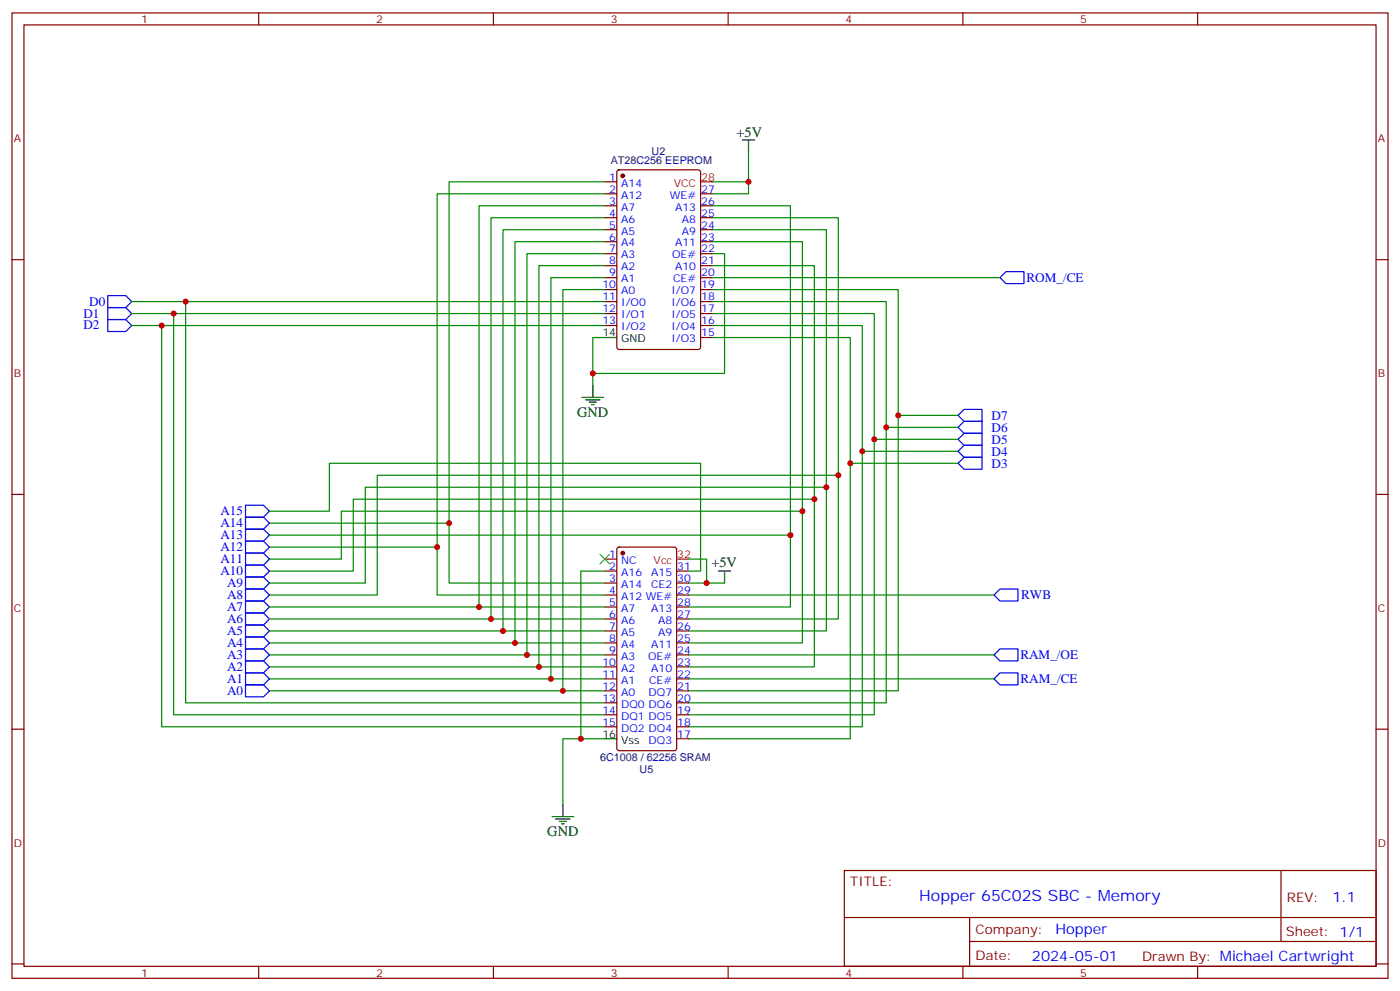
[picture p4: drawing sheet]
<svg xmlns="http://www.w3.org/2000/svg" width="412mm" height="292mm" viewBox="0 0 412 292" stroke-linecap="round" stroke-linejoin="round" font-family="sans-serif">
<g fill="none" stroke="#870000" stroke-width=".35">
<path d="M3.5 3.8h405.4v284.3h-405.4zM7.1 7.3h398.2v277.3h-398.2zM76.2 3.8v3.5M145.3 3.8v3.5M214.5 3.8v3.5M283.6 3.8v3.5M352.8 3.8v3.5M178.2 53.6h3.5M178.2 57.1h3.5M181.9 50.2l.5-.2h23.3l.6 .5 .1 51.7-.5 .7h-23.5l-.7-.4v-51.8zM206.4 57.1h3.5M3.5 76.5h3.6"/>
<path d="M178.2 60.6h3.5M178.2 64.1h3.5M178.2 67.7h3.5M178.2 71.2h3.5M178.2 74.7h3.5M178.2 78.2h3.5M206.4 60.6h3.5M206.4 64.1h3.5M206.4 67.7h3.5M206.4 71.2h3.5M206.4 74.7h3.5M206.4 78.2h3.5"/>
<path d="M405.3 76.5h3.6M178.2 81.8h3.5M178.2 85.3h3.5M178.2 88.8h3.5M178.2 92.4h3.5M178.2 95.9h3.5M206.4 81.8h3.5M206.4 85.3h3.5M206.4 88.8h3.5M206.4 92.4h3.5M206.4 95.9h3.5M206.4 99.4h3.5"/>
<path d="M3.5 145.6h3.6M405.3 145.6h3.6M178.2 164.7h3.5M178.2 168.2h3.5M178.2 171.7h3.5M178.2 175.3h3.5M178.2 178.8h3.5M181.9 161.4l.5-.3h16.2l.7 .5v58.8l-.4 .7h-16.5l-.7-.4v-58.8zM199.3 168.2h3.5M199.3 171.7h3.5M199.3 175.3h3.5M199.3 178.8h3.5"/>
<path d="M178.2 182.3h3.5M178.2 185.8h3.5M178.2 189.4h3.5M178.2 192.9h3.5M178.2 196.4h3.5M178.2 200h3.5M199.3 182.3h3.5M199.3 185.8h3.5M199.3 189.4h3.5M199.3 192.9h3.5M199.3 196.4h3.5M199.3 200h3.5"/>
<path d="M3.5 214.8h3.6M178.2 203.5h3.5M178.2 207h3.5M178.2 210.5h3.5M178.2 214.1h3.5M199.3 203.5h3.5M199.3 207h3.5M199.3 210.5h3.5M199.3 214.1h3.5M199.3 217.6h3.5M405.3 214.8h3.6M248.7 256.4h156.6v28.2h-156.6z"/>
<path d="M377.3 256.4v20.9M248.7 270.2h156.5M285.6 277.3h119.6M285.6 270.2v14.2M3.5 283.9h3.6M76.2 284.6v3.5M145.3 284.6v3.5M214.5 284.6v3.5M283.6 284.6v3.5M352.8 284.6v3.5M405.3 283.9h3.6"/>
</g>
<g fill="none" stroke="#00f" stroke-width=".35">
<path d="M31.7 87.1h5.3l1.8 1.7-1.8 1.8h-5.3zM31.7 90.6h5.3l1.8 1.8-1.8 1.7h-5.3zM31.7 94.1h5.3l1.8 1.8-1.8 1.7h-5.3zM294.6 81.8l1.7-1.8h5.3v3.5h-5.3zM282.2 136.5l1.8-1.8h5.3v3.5h-5.3zM282.2 132.9l1.8-1.7h5.3v3.5h-5.3zM282.2 129.4l1.8-1.8h5.3v3.6h-5.3zM282.2 125.9l1.8-1.8h5.3v3.5h-5.3zM282.2 122.3l1.8-1.7h5.3v3.5h-5.3zM72.3 159.4h5.3l1.8 1.7-1.8 1.8h-5.3zM72.3 155.9h5.3l1.8 1.7-1.8 1.8h-5.3zM72.3 152.3h5.3l1.8 1.8-1.8 1.8h-5.3z"/>
<path d="M72.3 148.8h5.3l1.8 1.8-1.8 1.7h-5.3zM72.3 177h5.3l1.8 1.8-1.8 1.8h-5.3zM72.3 173.5h5.3l1.8 1.8-1.8 1.7h-5.3zM72.3 170h5.3l1.8 1.7-1.8 1.8h-5.3zM72.3 166.4h5.3l1.8 1.8-1.8 1.8h-5.3zM72.3 162.9h5.3l1.8 1.8-1.8 1.7h-5.3zM294.6 173.5h5.3v3.5h-5.3l-1.8-1.7zM72.3 198.2h5.3l1.8 1.8-1.8 1.7h-5.3zM72.3 194.7h5.3l1.8 1.7-1.8 1.8h-5.3zM72.3 191.1h5.3l1.8 1.8-1.8 1.8h-5.3zM72.3 187.6h5.3l1.8 1.8-1.8 1.7h-5.3zM72.3 184.1h5.3l1.8 1.7-1.8 1.8h-5.3z"/>
<path d="M72.3 180.6h5.3l1.8 1.7-1.8 1.8h-5.3zM292.8 200l1.8-1.8h5.3v3.5h-5.3zM292.8 192.9l1.8-1.8h5.3v3.6h-5.3zM72.3 201.7h5.3l1.8 1.8-1.8 1.7h-5.3z"/>
</g>
<g fill="none" stroke="#000" stroke-width=".35">
<path d="M218.7 41.2h3.5M220.5 41.2v3.5M178.2 99.4h3.5M171.4 117.1h6.4M172.5 117.8h4.2M173.6 118.5h2.1M174.3 119.2h.7M174.6 113.5v3.6M211.7 168.2h3.5M213.4 168.2v3.5M178.2 217.6h3.5M165.8 237v3.5"/>
<path d="M162.6 240.5h6.4M163.7 241.2h4.2M164.7 241.9h2.2M165.5 242.6h.7"/>
</g>
<g fill="#870000" stroke="#870000" stroke-width=".35">
<circle cx="183.4" cy="51.8" r=".53"/>
<circle cx="183.4" cy="162.9" r=".53"/>
</g>
<path d="M206.4 53.6h3.5M199.3 164.7h3.5" fill="none" stroke="#f00" stroke-width=".35"/>
<g fill="none" stroke="#008700" stroke-width=".35">
<path d="M178.2 57.1h-49.4v104M178.2 53.6h-45.9v100.5M220.5 44.7v8.9h-10.6M220.5 53.6v3.5h-10.6M178.2 78.2h-19.5v118.2M178.2 74.7h-23v118.2M178.2 71.2h-26.5v118.2M178.2 67.7h-30v118.1M178.2 64.1h-33.6v118.2M178.2 60.6h-37.1v118.2M209.9 60.6h22.9v97M209.9 71.2h26.5v79.4"/>
<path d="M209.9 74.7h3.5v35.3h-38.8M209.9 78.2h30v68.8M209.9 67.7h33.5v75.8M209.9 64.1h37v75.9M38.8 88.8h139.4M38.8 92.4h139.4M38.8 95.9h139.4M47.6 95.9v118.2h130.6M51.2 92.4v118.1h127M54.7 88.8v118.2h123.5M178.2 99.4h-3.6v14.1M178.2 85.3h-12.4v118.2"/>
<path d="M178.2 81.8h-15.9v118.2M209.9 99.4h40.6v37.1h31.7M209.9 85.3h54.7v37M209.9 88.8h51.2v37.1M209.9 92.4h47.6v37M209.9 95.9h44.1v37M209.9 81.8h84.7M250.5 136.5v81.1h-47.7M282.2 132.9h-28.2v81.2h-51.2M282.2 129.4h-24.7v81.1h-54.7M282.2 125.9h-21.1v81.1h-58.3M282.2 122.3h-17.6v81.2h-61.8"/>
<path d="M79.4 154.1h52.9v17.6h45.9M79.4 157.6h153.4v21.2h-30M79.4 150.6h17.6v-14.1h109.4v31.7h-3.6M79.4 161.1h49.4v14.2h49.4M79.4 164.7h21.1v-14.1h135.9v38.8h-33.6M79.4 168.2h24.7v-21.2h135.8v49.4h-37.1M79.4 171.7h28.2v-28.2h135.8v42.3h-40.6M79.4 175.3h31.7v-35.3h135.8v42.3h-44.1M79.4 178.8h98.8M178.2 168.2h-7.1v49.4M202.8 175.3h90M202.8 171.7h10.6"/>
<path d="M202.8 164.7h5.3v7M79.4 200h98.8M79.4 196.4h98.8M79.4 192.9h98.8M79.4 189.4h98.8M79.4 185.8h98.8M79.4 182.3h98.8M202.8 192.9h90M202.8 200h90M79.4 203.5h98.8M178.2 217.6h-12.4v19.4"/>
</g>
<path d="M176.7 163.3l2.9 2.8M179.6 163.3l-2.9 2.8" fill="none" stroke="#3c3" stroke-width=".35"/>
<g fill="#c00">
<circle cx="165.8" cy="203.5" r=".88"/>
<circle cx="162.3" cy="200" r=".88"/>
<circle cx="158.8" cy="196.4" r=".88"/>
<circle cx="155.2" cy="192.9" r=".88"/>
<circle cx="151.7" cy="189.4" r=".88"/>
<circle cx="148.2" cy="185.8" r=".88"/>
<circle cx="144.6" cy="182.3" r=".88"/>
<circle cx="141.1" cy="178.8" r=".88"/>
<circle cx="128.8" cy="161.1" r=".88"/>
<circle cx="132.3" cy="154.1" r=".88"/>
<circle cx="232.8" cy="157.6" r=".88"/>
<circle cx="236.4" cy="150.6" r=".88"/>
<circle cx="174.6" cy="110" r=".88"/>
<circle cx="239.9" cy="147" r=".88"/>
<circle cx="243.4" cy="143.5" r=".88"/>
<circle cx="246.9" cy="140" r=".88"/>
<circle cx="54.7" cy="88.8" r=".88"/>
<circle cx="51.2" cy="92.4" r=".88"/>
<circle cx="47.6" cy="95.9" r=".88"/>
<circle cx="250.5" cy="136.5" r=".88"/>
<circle cx="264.6" cy="122.3" r=".88"/>
<circle cx="261.1" cy="125.9" r=".88"/>
<circle cx="257.5" cy="129.4" r=".88"/>
<circle cx="254" cy="132.9" r=".88"/>
<circle cx="220.5" cy="53.6" r=".88"/>
<circle cx="208.1" cy="171.7" r=".88"/>
<circle cx="171.1" cy="217.6" r=".88"/>
</g>
<text font-size="4.6" fill="#00f" x="270.8" y="265.4">Hopper 65C02S SBC - Memory</text>
<g font-size="4.2">
<text x="217" y="40.5">+5V</text>
<text x="170" y="122.7">GND</text>
<text x="209.5" y="167">+5V</text>
<text x="161.2" y="246.2">GND</text>
</g>
<g font-size="4.2" fill="#00f">
<text x="392.5" y="265.7">1.1</text>
<text x="310.9" y="275.2">Hopper</text>
<text x="304" y="283">2024-05-01</text>
</g>
<g font-size="3.9" fill="#00f">
<text x="302.4" y="83.1">ROM_/CE</text>
<text x="24.6" y="93.5">D1</text>
<text x="26.3" y="90">D0</text>
<text x="24.6" y="97">D2</text>
<text x="292.1" y="123.7">D7</text>
<text x="292.1" y="130.8">D5</text>
<text x="292.1" y="127.2">D6</text>
<text x="292.1" y="137.8">D3</text>
<text x="292.1" y="134.3">D4</text>
<text x="64.9" y="155.3">A14</text>
<text x="64.9" y="151.8">A15</text>
<text x="64.9" y="158.8">A13</text>
<text x="64.9" y="165.8">A11</text>
<text x="64.9" y="162.3">A12</text>
<text x="64.9" y="169.4">A10</text>
<text x="66.9" y="172.9">A9</text>
<text x="66.9" y="180">A7</text>
<text x="66.9" y="176.4">A8</text>
<text x="300.8" y="176.6">RWB</text>
<text x="66.9" y="183.5">A6</text>
<text x="66.9" y="190.5">A4</text>
<text x="66.9" y="187">A5</text>
<text x="66.9" y="197.6">A2</text>
<text x="66.9" y="194.1">A3</text>
<text x="300.6" y="194.1">RAM_/OE</text>
<text x="66.9" y="201.1">A1</text>
<text x="300.6" y="201.3">RAM_/CE</text>
<text x="66.9" y="204.6">A0</text>
</g>
<g font-size="3.9" fill="#800">
<text x="250.5" y="261">TITLE:</text>
<text x="379.1" y="265.7">REV:</text>
<text x="287.4" y="275.2">Company:</text>
<text x="378.7" y="275.8">Sheet: 1/1</text>
<text x="287.4" y="282.9">Date:</text>
<text x="336.4" y="282.9">Drawn By: Michael Cartwright</text>
</g>
<g font-size="3.2" fill="#800">
<text x="41.6" y="6.8">1</text>
<text x="110.8" y="6.8">2</text>
<text x="179.9" y="6.8">3</text>
<text x="249.1" y="6.8">4</text>
<text x="318.2" y="6.8">5</text>
<text x="4.1" y="41.9">A</text>
<text x="405.9" y="41.9">A</text>
<text x="4.1" y="111.1">B</text>
<text x="405.9" y="111.1">B</text>
<text x="4.1" y="180.2">C</text>
<text x="405.9" y="180.2">C</text>
<text x="4.1" y="249.3">D</text>
<text x="405.9" y="249.3">D</text>
<text x="41.6" y="287.6">1</text>
<text x="110.8" y="287.6">2</text>
<text x="179.9" y="287.6">3</text>
<text x="249.1" y="287.6">4</text>
<text x="318.2" y="287.6">5</text>
</g>
<g font-size="3.2" fill="#000080">
<text x="191.9" y="45.8">U2</text>
<text x="179.9" y="48.3">AT28C256 EEPROM</text>
<text x="176.7" y="224.1">6C1008 / 62256 SRAM</text>
<text x="188.4" y="227.6">U5</text>
</g>
<g font-size="3.2" fill="#00f">
<text x="179.5" y="53.2">1</text>
<text x="179.5" y="56.7">2</text>
<text x="183" y="55">A14</text>
<text x="183" y="58.5">A12</text>
<text x="197.3" y="58.5">WE#</text>
<text x="206.6" y="56.7">27</text>
<text x="179.5" y="60.3">3</text>
<text x="179.5" y="63.8">4</text>
<text x="183" y="62">A7</text>
<text x="183" y="65.5">A6</text>
<text x="198.9" y="62">A13</text>
<text x="200.9" y="65.5">A8</text>
<text x="206.6" y="63.8">25</text>
<text x="206.6" y="60.3">26</text>
<text x="179.5" y="67.3">5</text>
<text x="179.5" y="70.8">6</text>
<text x="183" y="69.1">A5</text>
<text x="200.9" y="69.1">A9</text>
<text x="206.6" y="70.8">23</text>
<text x="206.6" y="67.3">24</text>
<text x="179.5" y="74.4">7</text>
<text x="179.5" y="77.9">8</text>
<text x="183" y="72.6">A4</text>
<text x="183" y="76.1">A3</text>
<text x="198" y="76.1">OE#</text>
<text x="198.9" y="72.6">A11</text>
<text x="206.6" y="77.9">21</text>
<text x="206.6" y="74.4">22</text>
<text x="179.5" y="81.4">9</text>
<text x="183" y="79.7">A2</text>
<text x="183" y="83.2">A1</text>
<text x="198.3" y="83.2">CE#</text>
<text x="198.9" y="79.7">A10</text>
<text x="206.6" y="81.4">20</text>
<text x="177.5" y="84.9">10</text>
<text x="177.5" y="88.5">11</text>
<text x="183" y="86.7">A0</text>
<text x="197.8" y="86.7">I/O7</text>
<text x="206.6" y="88.5">18</text>
<text x="206.6" y="84.9">19</text>
<text x="177.5" y="92">12</text>
<text x="177.5" y="95.5">13</text>
<text x="183" y="90.2">I/O0</text>
<text x="183" y="93.8">I/O1</text>
<text x="197.8" y="93.8">I/O5</text>
<text x="197.8" y="90.2">I/O6</text>
<text x="206.6" y="95.5">16</text>
<text x="206.6" y="92">17</text>
<text x="183" y="97.3">I/O2</text>
<text x="197.8" y="100.8">I/O3</text>
<text x="197.8" y="97.3">I/O4</text>
<text x="206.6" y="99.1">15</text>
<text x="179.5" y="164.3">1</text>
<text x="179.5" y="167.9">2</text>
<text x="183" y="166.1">NC</text>
<text x="199.5" y="167.9">31</text>
<text x="179.5" y="171.4">3</text>
<text x="183" y="169.6">A16</text>
<text x="183" y="173.1">A14</text>
<text x="191.8" y="173.1">CE2</text>
<text x="191.8" y="169.6">A15</text>
<text x="199.5" y="171.4">30</text>
<text x="179.5" y="174.9">4</text>
<text x="179.5" y="178.4">5</text>
<text x="183" y="176.7">A12 WE#</text>
<text x="199.5" y="178.4">28</text>
<text x="199.5" y="174.9">29</text>
<text x="179.5" y="182">6</text>
<text x="179.5" y="185.5">7</text>
<text x="183" y="180.2">A7</text>
<text x="183" y="183.7">A6</text>
<text x="191.8" y="180.2">A13</text>
<text x="193.8" y="183.7">A8</text>
<text x="199.5" y="185.5">26</text>
<text x="199.5" y="182">27</text>
<text x="179.5" y="189">8</text>
<text x="183" y="187.3">A5</text>
<text x="183" y="190.8">A4</text>
<text x="191.8" y="190.8">A11</text>
<text x="193.8" y="187.3">A9</text>
<text x="199.5" y="189">25</text>
<text x="177.5" y="196.1">10</text>
<text x="179.5" y="192.5">9</text>
<text x="183" y="194.3">A3</text>
<text x="183" y="197.8">A2</text>
<text x="190.9" y="194.3">OE#</text>
<text x="191.8" y="197.8">A10</text>
<text x="199.5" y="196.1">23</text>
<text x="199.5" y="192.5">24</text>
<text x="177.5" y="199.6">11</text>
<text x="177.5" y="203.1">12</text>
<text x="183" y="201.4">A1</text>
<text x="191.2" y="201.4">CE#</text>
<text x="199.5" y="203.1">21</text>
<text x="199.5" y="199.6">22</text>
<text x="177.5" y="206.7">13</text>
<text x="183" y="204.9">A0</text>
<text x="183" y="208.4">DQ0 DQ6</text>
<text x="191.1" y="204.9">DQ7</text>
<text x="199.5" y="206.7">20</text>
<text x="177.5" y="210.2">14</text>
<text x="177.5" y="213.7">15</text>
<text x="183" y="211.9">DQ1 DQ5</text>
<text x="183" y="215.5">DQ2 DQ4</text>
<text x="199.5" y="213.7">18</text>
<text x="199.5" y="210.2">19</text>
<text x="191.1" y="219">DQ3</text>
<text x="199.5" y="217.2">17</text>
</g>
<g font-size="3.2" fill="#f00">
<text x="206.6" y="53.2">28</text>
<text x="198.5" y="55">VCC</text>
<text x="192.5" y="166.1">Vcc</text>
<text x="199.5" y="164.3">32</text>
</g>
<g font-size="3.2">
<text x="177.5" y="99.1">14</text>
<text x="183" y="100.8">GND</text>
<text x="177.5" y="217.2">16</text>
<text x="183" y="219">Vss</text>
</g>
</svg>
